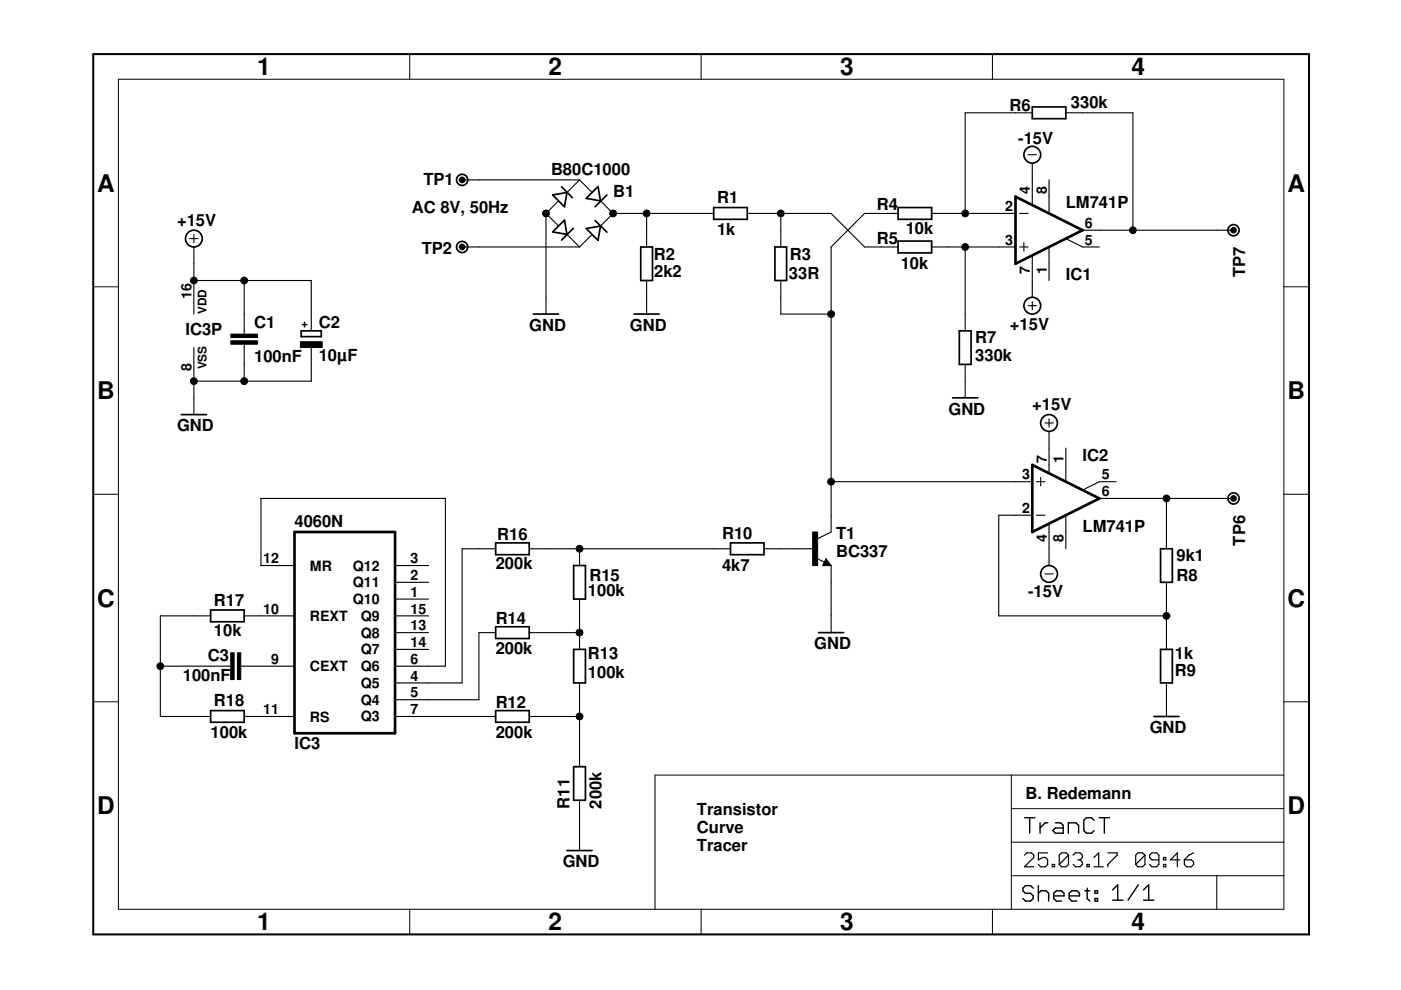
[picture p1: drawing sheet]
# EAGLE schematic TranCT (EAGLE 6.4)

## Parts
B1  B80C1000  B-DIL  [B-DIL]
C1  100nF  C-EU025-024X044  [C025-024X044]
C2  10µF  CPOL-EUA  [PANASONIC_A]
C3  100nF  C-EU025-024X044  [C025-024X044]
IC1  LM741P  [DIL08]
IC2  LM741P  [DIL08]
IC3  4060N  [DIL16]
R1  1k  R-EU_0204/7  [0204/7]
R2  2k2  R-EU_0204/7  [0204/7]
R3  33R  R-EU_0204/7  [0204/7]
R4  10k  R-EU_0204/7  [0204/7]
R5  10k  R-EU_0204/7  [0204/7]
R6  330k  R-EU_0204/7  [0204/7]
R7  330k  R-EU_0204/7  [0204/7]
R8  9k1  R-EU_0204/7  [0204/7]
R9  1k  R-EU_0204/7  [0204/7]
R10  4k7  R-EU_0204/7  [0204/7]
R11  200k  R-EU_0204/7  [0204/7]
R12  200k  R-EU_0204/7  [0204/7]
R13  100k  R-EU_0204/7  [0204/7]
R14  200k  R-EU_0204/7  [0204/7]
R15  100k  R-EU_0204/7  [0204/7]
R16  200k  R-EU_0204/7  [0204/7]
R17  10k  R-EU_0204/7  [0204/7]
R18  100k  R-EU_0204/7  [0204/7]
T1  BC337  [TO92]
TP1  TPB1,27  [B1,27]
TP2  TPB1,27  [B1,27]
TP6  TPB1,27  [B1,27]
TP7  TPB1,27  [B1,27]

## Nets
+15V: C1.1 C2.+ IC1.7(V+) IC2.7(V+) IC3.16(VDD)
-15V: IC1.4(V-) IC2.4(V-)
GND: B1.- C1.2 C2.- IC3.8(VSS) R2.1 R7.2 R9.2 R11.1 T1.1(E)
N$1: B1.+ R1.1 R2.2
N$2: B1.AC1 TP1.TP
N$3: B1.AC2 TP2.TP
N$4: R1.2 R3.2 R5.2
N$5: IC1.2(-IN) R4.1 R6.2
N$6: IC1.3(+IN) R5.1 R7.1
N$7: R11.2 R12.1 R13.2
N$8: IC2.3(+IN) R3.1 R4.2 T1.3(C)
N$9: IC1.6(OUT) R6.1 TP7.TP
N$10: IC2.6(OUT) R8.1 TP6.TP
N$11: IC2.2(-IN) R8.2 R9.1
N$12: R10.2 T1.2(B)
N$13: R13.1 R14.2 R15.1
N$14: R10.1 R15.2 R16.1
N$15: IC3.7(Q3) R12.2
N$16: IC3.5(Q4) R14.1
N$17: IC3.4(Q5) R16.2
N$18: IC3.6(Q6) IC3.12(MR)
N$19: C3.2 IC3.9(CEXT)
N$20: IC3.10(REXT) R17.2
N$21: IC3.11(RS) R18.2
N$22: C3.1 R17.1 R18.1
Unconnected: IC1.1(ON1) IC1.5(ON2) IC1.8(OPT) IC2.1(ON1) IC2.5(ON2) IC2.8(OPT) IC3.1(Q10) IC3.2(Q11) IC3.3(Q12) IC3.13(Q8) IC3.14(Q7) IC3.15(Q9)

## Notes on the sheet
- AC 8V, 50Hz
- B. Redemann
- Transistor
  Curve
  Tracer
